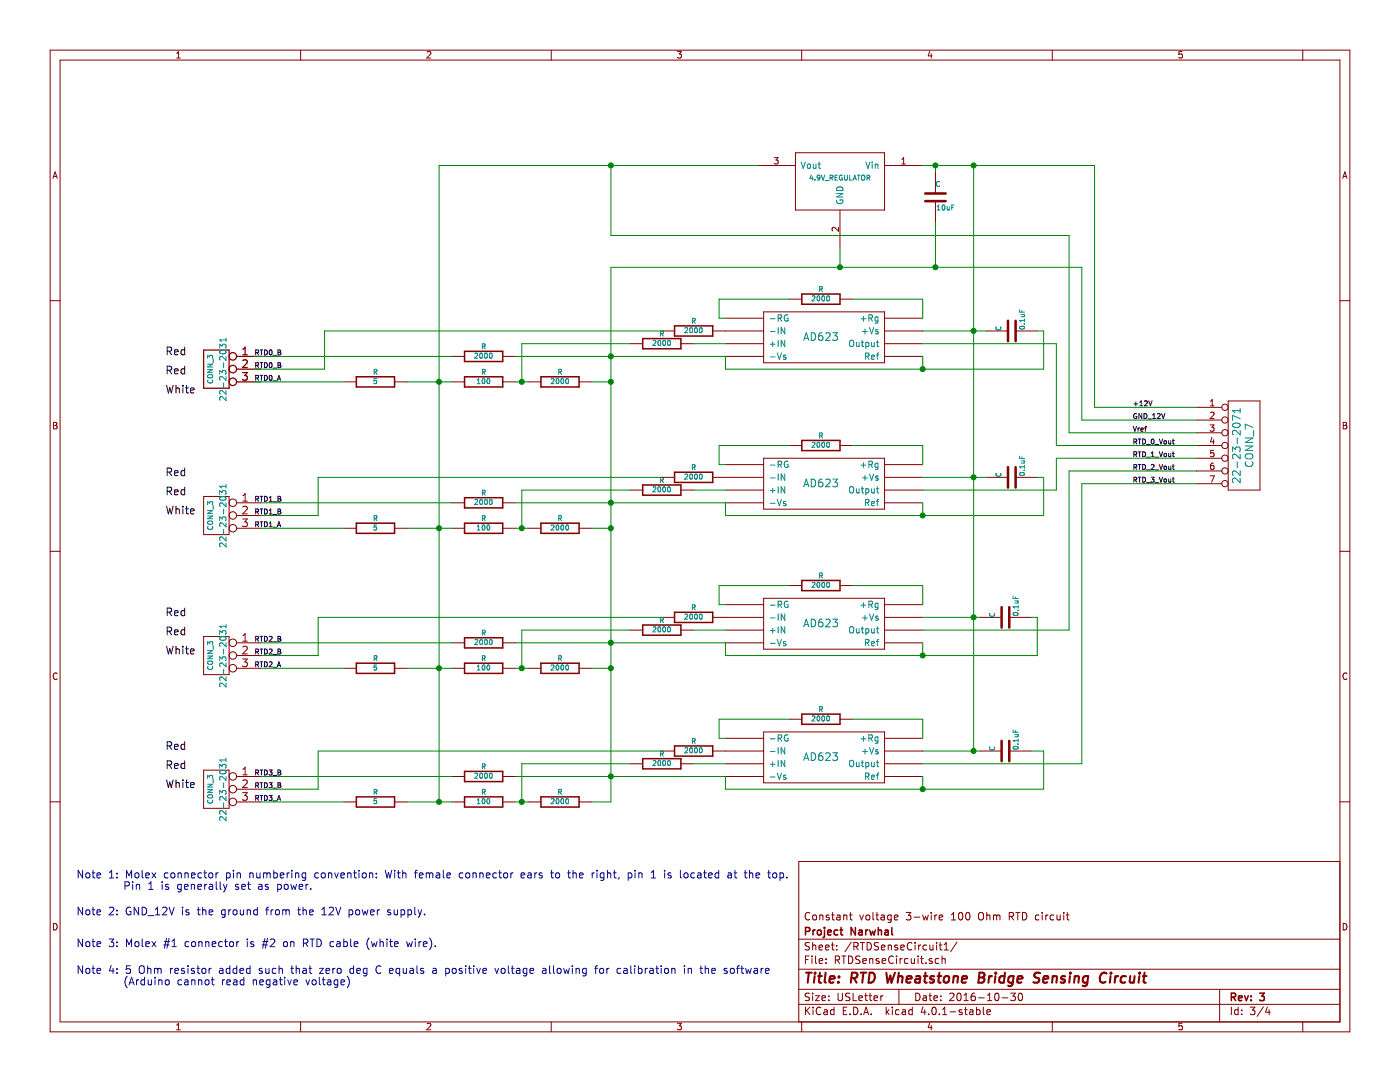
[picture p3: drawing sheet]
EESchema Schematic File Version 2
LIBS:Project_Narwhal_Electrical-rescue
LIBS:power
LIBS:device
LIBS:transistors
LIBS:conn
LIBS:linear
LIBS:regul
LIBS:74xx
LIBS:cmos4000
LIBS:adc-dac
LIBS:memory
LIBS:xilinx
LIBS:microcontrollers
LIBS:dsp
LIBS:microchip
LIBS:analog_switches
LIBS:motorola
LIBS:texas
LIBS:intel
LIBS:audio
LIBS:interface
LIBS:digital-audio
LIBS:philips
LIBS:display
LIBS:cypress
LIBS:siliconi
LIBS:opto
LIBS:atmel
LIBS:valves
LIBS:NarwhalLib
LIBS:Project_Narwhal_Electrical-cache
EELAYER 25 0
EELAYER END
$Descr USLetter 11000 8500
encoding utf-8
Sheet 3 4
Title "RTD Wheatstone Bridge Sensing Circuit"
Date "2016-10-30"
Rev "3"
Comp "Project Narwhal"
Comment1 "Constant voltage 3-wire 100 Ohm RTD circuit"
Comment2 ""
Comment3 ""
Comment4 ""
$EndDescr
$Comp
L CONN_3 22-23-2031
U 1 1
P 1700 2900
AR Path="/55E57BF5/55E5D538" Ref="22-23-2031"  Part="1" 
AR Path="/55E5C9A3/55E5D538" Ref="K?"  Part="1" 
AR Path="/55E62603/55E5D538" Ref="K"  Part="1" 
F 0 "22-23-2031" V 1650 2900 50  0000 C CNN
F 1 "CONN_3" V 1750 2900 40  0000 C CNN
F 2 "" H 1700 2900 60  0000 C CNN
F 3 "" H 1700 2900 60  0000 C CNN
	1    1700 2900
	-1   0    0    -1  
$EndComp
$Comp
L CONN_3 22-23-2031
U 1 1
P 1700 4050
AR Path="/55E57BF5/55E5D545" Ref="22-23-2031"  Part="1" 
AR Path="/55E5C9A3/55E5D545" Ref="K?"  Part="1" 
AR Path="/55E62603/55E5D545" Ref="K"  Part="1" 
F 0 "22-23-2031" V 1650 4050 50  0000 C CNN
F 1 "CONN_3" V 1750 4050 40  0000 C CNN
F 2 "" H 1700 4050 60  0000 C CNN
F 3 "" H 1700 4050 60  0000 C CNN
	1    1700 4050
	-1   0    0    -1  
$EndComp
$Comp
L CONN_3 22-23-2031
U 1 1
P 1700 5150
AR Path="/55E57BF5/55E5D54B" Ref="22-23-2031"  Part="1" 
AR Path="/55E5C9A3/55E5D54B" Ref="K?"  Part="1" 
AR Path="/55E62603/55E5D54B" Ref="K"  Part="1" 
F 0 "22-23-2031" V 1650 5150 50  0000 C CNN
F 1 "CONN_3" V 1750 5150 40  0000 C CNN
F 2 "" H 1700 5150 60  0000 C CNN
F 3 "" H 1700 5150 60  0000 C CNN
	1    1700 5150
	-1   0    0    -1  
$EndComp
$Comp
L R-RESCUE-Project_Narwhal_Electrical R
U 1 1
P 3800 3000
AR Path="/55E57BF5/55E5D562" Ref="R"  Part="1" 
AR Path="/55E5C9A3/55E5D562" Ref="R?"  Part="1" 
AR Path="/55E62603/55E5D562" Ref="R"  Part="1" 
AR Path="/55E5D562" Ref="R?"  Part="1" 
F 0 "R" V 3880 3000 40  0000 C CNN
F 1 "100" V 3807 3001 40  0000 C CNN
F 2 "~" V 3730 3000 30  0000 C CNN
F 3 "~" H 3800 3000 30  0000 C CNN
	1    3800 3000
	0    -1   -1   0   
$EndComp
$Comp
L R-RESCUE-Project_Narwhal_Electrical R
U 1 1
P 4400 3000
AR Path="/55E57BF5/55E5D56F" Ref="R"  Part="1" 
AR Path="/55E5C9A3/55E5D56F" Ref="R?"  Part="1" 
AR Path="/55E62603/55E5D56F" Ref="R"  Part="1" 
AR Path="/55E5D56F" Ref="R?"  Part="1" 
F 0 "R" V 4480 3000 40  0000 C CNN
F 1 "2000" V 4407 3001 40  0000 C CNN
F 2 "~" V 4330 3000 30  0000 C CNN
F 3 "~" H 4400 3000 30  0000 C CNN
	1    4400 3000
	0    -1   -1   0   
$EndComp
$Comp
L R-RESCUE-Project_Narwhal_Electrical R
U 1 1
P 3800 2800
AR Path="/55E57BF5/55E5D575" Ref="R"  Part="1" 
AR Path="/55E5C9A3/55E5D575" Ref="R?"  Part="1" 
AR Path="/55E62603/55E5D575" Ref="R"  Part="1" 
AR Path="/55E5D575" Ref="R?"  Part="1" 
F 0 "R" V 3880 2800 40  0000 C CNN
F 1 "2000" V 3807 2801 40  0000 C CNN
F 2 "~" V 3730 2800 30  0000 C CNN
F 3 "~" H 3800 2800 30  0000 C CNN
	1    3800 2800
	0    -1   -1   0   
$EndComp
$Comp
L R-RESCUE-Project_Narwhal_Electrical R
U 1 1
P 3800 4150
AR Path="/55E57BF5/55E5D5A4" Ref="R"  Part="1" 
AR Path="/55E5C9A3/55E5D5A4" Ref="R?"  Part="1" 
AR Path="/55E62603/55E5D5A4" Ref="R"  Part="1" 
AR Path="/55E5D5A4" Ref="R?"  Part="1" 
F 0 "R" V 3880 4150 40  0000 C CNN
F 1 "100" V 3807 4151 40  0000 C CNN
F 2 "~" V 3730 4150 30  0000 C CNN
F 3 "~" H 3800 4150 30  0000 C CNN
	1    3800 4150
	0    -1   -1   0   
$EndComp
$Comp
L R-RESCUE-Project_Narwhal_Electrical R
U 1 1
P 4400 4150
AR Path="/55E57BF5/55E5D5AA" Ref="R"  Part="1" 
AR Path="/55E5C9A3/55E5D5AA" Ref="R?"  Part="1" 
AR Path="/55E62603/55E5D5AA" Ref="R"  Part="1" 
AR Path="/55E5D5AA" Ref="R?"  Part="1" 
F 0 "R" V 4480 4150 40  0000 C CNN
F 1 "2000" V 4407 4151 40  0000 C CNN
F 2 "~" V 4330 4150 30  0000 C CNN
F 3 "~" H 4400 4150 30  0000 C CNN
	1    4400 4150
	0    -1   -1   0   
$EndComp
$Comp
L R-RESCUE-Project_Narwhal_Electrical R
U 1 1
P 3800 3950
AR Path="/55E57BF5/55E5D5B0" Ref="R"  Part="1" 
AR Path="/55E5C9A3/55E5D5B0" Ref="R?"  Part="1" 
AR Path="/55E62603/55E5D5B0" Ref="R"  Part="1" 
AR Path="/55E5D5B0" Ref="R?"  Part="1" 
F 0 "R" V 3880 3950 40  0000 C CNN
F 1 "2000" V 3807 3951 40  0000 C CNN
F 2 "~" V 3730 3950 30  0000 C CNN
F 3 "~" H 3800 3950 30  0000 C CNN
	1    3800 3950
	0    -1   -1   0   
$EndComp
$Comp
L R-RESCUE-Project_Narwhal_Electrical R
U 1 1
P 3800 5250
AR Path="/55E57BF5/55E5D5B9" Ref="R"  Part="1" 
AR Path="/55E5C9A3/55E5D5B9" Ref="R?"  Part="1" 
AR Path="/55E62603/55E5D5B9" Ref="R"  Part="1" 
AR Path="/55E5D5B9" Ref="R?"  Part="1" 
F 0 "R" V 3880 5250 40  0000 C CNN
F 1 "100" V 3807 5251 40  0000 C CNN
F 2 "~" V 3730 5250 30  0000 C CNN
F 3 "~" H 3800 5250 30  0000 C CNN
	1    3800 5250
	0    -1   -1   0   
$EndComp
$Comp
L R-RESCUE-Project_Narwhal_Electrical R
U 1 1
P 4400 5250
AR Path="/55E57BF5/55E5D5BF" Ref="R"  Part="1" 
AR Path="/55E5C9A3/55E5D5BF" Ref="R?"  Part="1" 
AR Path="/55E62603/55E5D5BF" Ref="R"  Part="1" 
AR Path="/55E5D5BF" Ref="R?"  Part="1" 
F 0 "R" V 4480 5250 40  0000 C CNN
F 1 "2000" V 4407 5251 40  0000 C CNN
F 2 "~" V 4330 5250 30  0000 C CNN
F 3 "~" H 4400 5250 30  0000 C CNN
	1    4400 5250
	0    -1   -1   0   
$EndComp
$Comp
L CONN_3 22-23-2031
U 1 1
P 1700 6200
AR Path="/55E57BF5/55E5D6DF" Ref="22-23-2031"  Part="1" 
AR Path="/55E5C9A3/55E5D6DF" Ref="K?"  Part="1" 
AR Path="/55E62603/55E5D6DF" Ref="K"  Part="1" 
F 0 "22-23-2031" V 1650 6200 50  0000 C CNN
F 1 "CONN_3" V 1750 6200 40  0000 C CNN
F 2 "" H 1700 6200 60  0000 C CNN
F 3 "" H 1700 6200 60  0000 C CNN
	1    1700 6200
	-1   0    0    -1  
$EndComp
$Comp
L R-RESCUE-Project_Narwhal_Electrical R
U 1 1
P 3800 6300
AR Path="/55E57BF5/55E5D6E5" Ref="R"  Part="1" 
AR Path="/55E5C9A3/55E5D6E5" Ref="R?"  Part="1" 
AR Path="/55E62603/55E5D6E5" Ref="R"  Part="1" 
AR Path="/55E5D6E5" Ref="R?"  Part="1" 
F 0 "R" V 3880 6300 40  0000 C CNN
F 1 "100" V 3807 6301 40  0000 C CNN
F 2 "~" V 3730 6300 30  0000 C CNN
F 3 "~" H 3800 6300 30  0000 C CNN
	1    3800 6300
	0    -1   -1   0   
$EndComp
$Comp
L R-RESCUE-Project_Narwhal_Electrical R
U 1 1
P 4400 6300
AR Path="/55E57BF5/55E5D6EB" Ref="R"  Part="1" 
AR Path="/55E5C9A3/55E5D6EB" Ref="R?"  Part="1" 
AR Path="/55E62603/55E5D6EB" Ref="R"  Part="1" 
AR Path="/55E5D6EB" Ref="R?"  Part="1" 
F 0 "R" V 4480 6300 40  0000 C CNN
F 1 "2000" V 4407 6301 40  0000 C CNN
F 2 "~" V 4330 6300 30  0000 C CNN
F 3 "~" H 4400 6300 30  0000 C CNN
	1    4400 6300
	0    -1   -1   0   
$EndComp
$Comp
L AD623 U?
U 1 1
P 6450 2650
AR Path="/55E57BF5/55E5D9AD" Ref="U?"  Part="1" 
AR Path="/55E5C9A3/55E5D9AD" Ref="U?"  Part="1" 
AR Path="/55E62603/55E5D9AD" Ref="U?"  Part="1" 
F 0 "U?" H 6450 2650 60  0001 C CNN
F 1 "AD623" H 6450 2650 60  0000 C CNN
F 2 "" H 6450 2650 60  0000 C CNN
F 3 "" H 6450 2650 60  0000 C CNN
	1    6450 2650
	1    0    0    -1  
$EndComp
$Comp
L R-RESCUE-Project_Narwhal_Electrical R
U 1 1
P 6450 2350
AR Path="/55E57BF5/55E5DAAC" Ref="R"  Part="1" 
AR Path="/55E5C9A3/55E5DAAC" Ref="R?"  Part="1" 
AR Path="/55E62603/55E5DAAC" Ref="R"  Part="1" 
AR Path="/55E5DAAC" Ref="R?"  Part="1" 
F 0 "R" V 6530 2350 40  0000 C CNN
F 1 "2000" V 6457 2351 40  0000 C CNN
F 2 "~" V 6380 2350 30  0000 C CNN
F 3 "~" H 6450 2350 30  0000 C CNN
	1    6450 2350
	0    -1   -1   0   
$EndComp
$Comp
L AD623 U?
U 1 1
P 6450 3800
AR Path="/55E57BF5/55E5DBED" Ref="U?"  Part="1" 
AR Path="/55E5C9A3/55E5DBED" Ref="U?"  Part="1" 
AR Path="/55E62603/55E5DBED" Ref="U?"  Part="1" 
F 0 "U?" H 6450 3800 60  0001 C CNN
F 1 "AD623" H 6450 3800 60  0000 C CNN
F 2 "" H 6450 3800 60  0000 C CNN
F 3 "" H 6450 3800 60  0000 C CNN
	1    6450 3800
	1    0    0    -1  
$EndComp
$Comp
L R-RESCUE-Project_Narwhal_Electrical R
U 1 1
P 6450 3500
AR Path="/55E57BF5/55E5DBF5" Ref="R"  Part="1" 
AR Path="/55E5C9A3/55E5DBF5" Ref="R?"  Part="1" 
AR Path="/55E62603/55E5DBF5" Ref="R"  Part="1" 
AR Path="/55E5DBF5" Ref="R?"  Part="1" 
F 0 "R" V 6530 3500 40  0000 C CNN
F 1 "2000" V 6457 3501 40  0000 C CNN
F 2 "~" V 6380 3500 30  0000 C CNN
F 3 "~" H 6450 3500 30  0000 C CNN
	1    6450 3500
	0    -1   -1   0   
$EndComp
$Comp
L AD623 U?
U 1 1
P 6450 4900
AR Path="/55E57BF5/55E5DC01" Ref="U?"  Part="1" 
AR Path="/55E5C9A3/55E5DC01" Ref="U?"  Part="1" 
AR Path="/55E62603/55E5DC01" Ref="U?"  Part="1" 
F 0 "U?" H 6450 4900 60  0001 C CNN
F 1 "AD623" H 6450 4900 60  0000 C CNN
F 2 "" H 6450 4900 60  0000 C CNN
F 3 "" H 6450 4900 60  0000 C CNN
	1    6450 4900
	1    0    0    -1  
$EndComp
$Comp
L R-RESCUE-Project_Narwhal_Electrical R
U 1 1
P 6450 4600
AR Path="/55E57BF5/55E5DC09" Ref="R"  Part="1" 
AR Path="/55E5C9A3/55E5DC09" Ref="R?"  Part="1" 
AR Path="/55E62603/55E5DC09" Ref="R"  Part="1" 
AR Path="/55E5DC09" Ref="R?"  Part="1" 
F 0 "R" V 6530 4600 40  0000 C CNN
F 1 "2000" V 6457 4601 40  0000 C CNN
F 2 "~" V 6380 4600 30  0000 C CNN
F 3 "~" H 6450 4600 30  0000 C CNN
	1    6450 4600
	0    -1   -1   0   
$EndComp
$Comp
L AD623 U?
U 1 1
P 6450 5950
AR Path="/55E57BF5/55E5DC15" Ref="U?"  Part="1" 
AR Path="/55E5C9A3/55E5DC15" Ref="U?"  Part="1" 
AR Path="/55E62603/55E5DC15" Ref="U?"  Part="1" 
F 0 "U?" H 6450 5950 60  0001 C CNN
F 1 "AD623" H 6450 5950 60  0000 C CNN
F 2 "" H 6450 5950 60  0000 C CNN
F 3 "" H 6450 5950 60  0000 C CNN
	1    6450 5950
	1    0    0    -1  
$EndComp
$Comp
L R-RESCUE-Project_Narwhal_Electrical R
U 1 1
P 6450 5650
AR Path="/55E57BF5/55E5DC1D" Ref="R"  Part="1" 
AR Path="/55E5C9A3/55E5DC1D" Ref="R?"  Part="1" 
AR Path="/55E62603/55E5DC1D" Ref="R"  Part="1" 
AR Path="/55E5DC1D" Ref="R?"  Part="1" 
F 0 "R" V 6530 5650 40  0000 C CNN
F 1 "2000" V 6457 5651 40  0000 C CNN
F 2 "~" V 6380 5650 30  0000 C CNN
F 3 "~" H 6450 5650 30  0000 C CNN
	1    6450 5650
	0    -1   -1   0   
$EndComp
$Comp
L 4.9V_REGULATOR U?
U 1 1
P 6600 1400
AR Path="/55E57BF5/55E5E83D" Ref="U?"  Part="1" 
AR Path="/55E5C9A3/55E5E83D" Ref="U?"  Part="1" 
AR Path="/55E62603/55E5E83D" Ref="U?"  Part="1" 
F 0 "U?" H 6600 1400 39  0001 C CNN
F 1 "4.9V_REGULATOR" H 6600 1400 39  0000 C CNN
F 2 "" H 6600 1400 60  0000 C CNN
F 3 "" H 6600 1400 60  0000 C CNN
	1    6600 1400
	-1   0    0    -1  
$EndComp
Text Label 2000 2800 0    39   ~ 0
RTD0_B
Text Label 2000 2900 0    39   ~ 0
RTD0_B
Text Label 2000 3000 0    39   ~ 0
RTD0_A
Text Label 2000 3950 0    39   ~ 0
RTD1_B
Text Label 2000 4050 0    39   ~ 0
RTD1_B
Text Label 2000 4150 0    39   ~ 0
RTD1_A
Text Label 2000 5050 0    39   ~ 0
RTD2_B
Text Label 2000 5150 0    39   ~ 0
RTD2_B
Text Label 2000 5250 0    39   ~ 0
RTD2_A
Text Label 2000 6100 0    39   ~ 0
RTD3_B
Text Label 2000 6200 0    39   ~ 0
RTD3_B
Text Label 2000 6300 0    39   ~ 0
RTD3_A
Text Label 8900 3400 0    39   ~ 0
Vref
Text Label 8900 3500 0    39   ~ 0
RTD_0_Vout
Text Label 8900 3600 0    39   ~ 0
RTD_1_Vout
Text Label 8900 3700 0    39   ~ 0
RTD_2_Vout
Text Label 8900 3800 0    39   ~ 0
RTD_3_Vout
$Comp
L CONN_7 22-23-2071
U 1 1
P 9750 3500
AR Path="/55E57BF5/561AA936" Ref="22-23-2071"  Part="1" 
AR Path="/55E62603/561AA936" Ref="P"  Part="1" 
F 0 "22-23-2071" V 9720 3500 60  0000 C CNN
F 1 "CONN_7" V 9820 3500 60  0000 C CNN
F 2 "" H 9750 3500 60  0000 C CNN
F 3 "" H 9750 3500 60  0000 C CNN
	1    9750 3500
	1    0    0    -1  
$EndComp
Text Label 8900 3300 0    39   ~ 0
GND_12V
$Comp
L R-RESCUE-Project_Narwhal_Electrical R
U 1 1
P 2950 3000
AR Path="/55E57BF5/561AB7E5" Ref="R"  Part="1" 
AR Path="/55E62603/561AB7E5" Ref="R"  Part="1" 
AR Path="/561AB7E5" Ref="R?"  Part="1" 
F 0 "R" V 3030 3000 40  0000 C CNN
F 1 "5" V 2957 3001 40  0000 C CNN
F 2 "~" V 2880 3000 30  0000 C CNN
F 3 "~" H 2950 3000 30  0000 C CNN
	1    2950 3000
	0    -1   -1   0   
$EndComp
$Comp
L R-RESCUE-Project_Narwhal_Electrical R
U 1 1
P 2950 4150
AR Path="/55E57BF5/561AB7EB" Ref="R"  Part="1" 
AR Path="/55E62603/561AB7EB" Ref="R"  Part="1" 
AR Path="/561AB7EB" Ref="R?"  Part="1" 
F 0 "R" V 3030 4150 40  0000 C CNN
F 1 "5" V 2957 4151 40  0000 C CNN
F 2 "~" V 2880 4150 30  0000 C CNN
F 3 "~" H 2950 4150 30  0000 C CNN
	1    2950 4150
	0    -1   -1   0   
$EndComp
$Comp
L R-RESCUE-Project_Narwhal_Electrical R
U 1 1
P 2950 5250
AR Path="/55E57BF5/561AB7F1" Ref="R"  Part="1" 
AR Path="/55E62603/561AB7F1" Ref="R"  Part="1" 
AR Path="/561AB7F1" Ref="R?"  Part="1" 
F 0 "R" V 3030 5250 40  0000 C CNN
F 1 "5" V 2957 5251 40  0000 C CNN
F 2 "~" V 2880 5250 30  0000 C CNN
F 3 "~" H 2950 5250 30  0000 C CNN
	1    2950 5250
	0    -1   -1   0   
$EndComp
$Comp
L R-RESCUE-Project_Narwhal_Electrical R
U 1 1
P 2950 6300
AR Path="/55E62603/561AB7F7" Ref="R"  Part="1" 
AR Path="/55E57BF5/561AB7F7" Ref="R"  Part="1" 
AR Path="/561AB7F7" Ref="R?"  Part="1" 
F 0 "R" V 3030 6300 40  0000 C CNN
F 1 "5" V 2957 6301 40  0000 C CNN
F 2 "~" V 2880 6300 30  0000 C CNN
F 3 "~" H 2950 6300 30  0000 C CNN
	1    2950 6300
	0    -1   -1   0   
$EndComp
Text Label 8900 3200 0    39   ~ 0
+12V
$Comp
L C-RESCUE-Project_Narwhal_Electrical C
U 1 1
P 7950 2600
AR Path="/55E57BF5/56403D01" Ref="C"  Part="1" 
AR Path="/55E62603/56403D01" Ref="C"  Part="1" 
AR Path="/56403D01" Ref="C"  Part="1" 
F 0 "C" H 7950 2700 40  0000 L CNN
F 1 "0.1uF" H 7956 2515 40  0000 L CNN
F 2 "~" H 7988 2450 30  0000 C CNN
F 3 "~" H 7950 2600 60  0000 C CNN
	1    7950 2600
	0    -1   -1   0   
$EndComp
$Comp
L C-RESCUE-Project_Narwhal_Electrical C
U 1 1
P 7950 3750
AR Path="/55E57BF5/56403F9B" Ref="C"  Part="1" 
AR Path="/55E62603/56403F9B" Ref="C"  Part="1" 
AR Path="/56403F9B" Ref="C?"  Part="1" 
F 0 "C" H 7950 3850 40  0000 L CNN
F 1 "0.1uF" H 7956 3665 40  0000 L CNN
F 2 "~" H 7988 3600 30  0000 C CNN
F 3 "~" H 7950 3750 60  0000 C CNN
	1    7950 3750
	0    -1   -1   0   
$EndComp
$Comp
L C-RESCUE-Project_Narwhal_Electrical C
U 1 1
P 7900 4850
AR Path="/55E57BF5/56403FA1" Ref="C"  Part="1" 
AR Path="/55E62603/56403FA1" Ref="C"  Part="1" 
AR Path="/56403FA1" Ref="C?"  Part="1" 
F 0 "C" H 7900 4950 40  0000 L CNN
F 1 "0.1uF" H 7906 4765 40  0000 L CNN
F 2 "~" H 7938 4700 30  0000 C CNN
F 3 "~" H 7900 4850 60  0000 C CNN
	1    7900 4850
	0    -1   -1   0   
$EndComp
$Comp
L C-RESCUE-Project_Narwhal_Electrical C
U 1 1
P 7900 5900
AR Path="/55E57BF5/56403FA7" Ref="C"  Part="1" 
AR Path="/55E62603/56403FA7" Ref="C"  Part="1" 
F 0 "C" H 7900 6000 40  0000 L CNN
F 1 "0.1uF" H 7906 5815 40  0000 L CNN
F 2 "~" H 7938 5750 30  0000 C CNN
F 3 "~" H 7900 5900 60  0000 C CNN
	1    7900 5900
	0    -1   -1   0   
$EndComp
$Comp
L C-RESCUE-Project_Narwhal_Electrical C
U 1 1
P 7350 1550
AR Path="/55E57BF5/57DEC465" Ref="C"  Part="1" 
AR Path="/55E62603/57DEC465" Ref="C"  Part="1" 
F 0 "C" H 7350 1650 40  0000 L CNN
F 1 "10uF" H 7356 1465 40  0000 L CNN
F 2 "~" H 7388 1400 30  0000 C CNN
F 3 "~" H 7350 1550 60  0000 C CNN
	1    7350 1550
	1    0    0    -1  
$EndComp
$Comp
L R-RESCUE-Project_Narwhal_Electrical R
U 1 1
P 5450 5900
AR Path="/55E57BF5/57DF551F" Ref="R"  Part="1" 
AR Path="/55E62603/57DF551F" Ref="R"  Part="1" 
F 0 "R" V 5530 5900 40  0000 C CNN
F 1 "2000" V 5457 5901 40  0000 C CNN
F 2 "~" V 5380 5900 30  0000 C CNN
F 3 "~" H 5450 5900 30  0000 C CNN
	1    5450 5900
	0    -1   -1   0   
$EndComp
$Comp
L R-RESCUE-Project_Narwhal_Electrical R
U 1 1
P 5200 6000
AR Path="/55E57BF5/57DF560A" Ref="R"  Part="1" 
AR Path="/55E62603/57DF560A" Ref="R"  Part="1" 
F 0 "R" V 5280 6000 40  0000 C CNN
F 1 "2000" V 5207 6001 40  0000 C CNN
F 2 "~" V 5130 6000 30  0000 C CNN
F 3 "~" H 5200 6000 30  0000 C CNN
	1    5200 6000
	0    -1   -1   0   
$EndComp
Wire Wire Line
	5700 2500 5650 2500
Wire Wire Line
	5650 2500 5650 2350
Wire Wire Line
	5650 2350 6200 2350
Wire Wire Line
	4100 3850 4950 3850
Wire Wire Line
	5700 3650 5650 3650
Wire Wire Line
	5650 3650 5650 3500
Wire Wire Line
	5650 3500 6200 3500
Wire Wire Line
	4100 4950 4950 4950
Wire Wire Line
	5700 4750 5650 4750
Wire Wire Line
	5650 4750 5650 4600
Wire Wire Line
	5650 4600 6200 4600
Wire Wire Line
	5700 5800 5650 5800
Wire Wire Line
	5650 5800 5650 5650
Wire Wire Line
	5650 5650 6200 5650
Wire Wire Line
	7250 2700 8300 2700
Wire Wire Line
	7250 4950 8400 4950
Wire Wire Line
	7250 4850 7700 4850
Connection ~ 7650 4850
Wire Wire Line
	4050 6100 5700 6100
Wire Wire Line
	7250 5050 7250 5150
Wire Wire Line
	5700 5150 8150 5150
Wire Wire Line
	5700 5050 5700 5150
Wire Wire Line
	7250 6100 7250 6200
Wire Wire Line
	5700 6200 8200 6200
Wire Wire Line
	5700 6100 5700 6200
Wire Wire Line
	7250 3950 7250 4050
Wire Wire Line
	5700 4050 8200 4050
Wire Wire Line
	5700 3950 5700 4050
Wire Wire Line
	7250 2800 7250 2900
Wire Wire Line
	5700 2900 8200 2900
Wire Wire Line
	5700 2800 5700 2900
Wire Wire Line
	4050 2800 5700 2800
Connection ~ 4800 2800
Wire Wire Line
	4050 5050 5700 5050
Connection ~ 4800 5050
Wire Wire Line
	8500 3300 9400 3300
Wire Wire Line
	4800 2100 8500 2100
Wire Wire Line
	8500 2100 8500 3300
Wire Wire Line
	8600 3200 9400 3200
Wire Wire Line
	8600 1300 8600 3200
Wire Wire Line
	7250 1300 8600 1300
Wire Wire Line
	6600 1950 6600 2100
Connection ~ 6600 2100
Wire Wire Line
	3450 1300 5950 1300
Connection ~ 7250 2900
Wire Wire Line
	4800 2100 4800 6300
Connection ~ 7250 4050
Connection ~ 7250 5150
Connection ~ 7250 6200
Wire Wire Line
	9400 3400 8400 3400
Wire Wire Line
	8400 3400 8400 1850
Wire Wire Line
	8400 1850 4800 1850
Wire Wire Line
	4800 1850 4800 1300
Connection ~ 4800 1300
Wire Wire Line
	8300 2700 8300 3500
Wire Wire Line
	8300 3500 9400 3500
Wire Wire Line
	7250 3850 8300 3850
Wire Wire Line
	8300 3850 8300 3600
Wire Wire Line
	8300 3600 9400 3600
Wire Wire Line
	8400 4950 8400 3700
Wire Wire Line
	8400 3700 9400 3700
Wire Wire Line
	7250 6000 8500 6000
Wire Wire Line
	8500 6000 8500 3800
Wire Wire Line
	8500 3800 9400 3800
Wire Wire Line
	8150 5150 8150 4850
Wire Wire Line
	8150 4850 8100 4850
Wire Wire Line
	8200 4050 8200 3750
Wire Wire Line
	8200 3750 8150 3750
Wire Wire Line
	7250 3750 7750 3750
Wire Wire Line
	8200 2900 8200 2600
Wire Wire Line
	8200 2600 8150 2600
Wire Wire Line
	7250 2600 7750 2600
Wire Wire Line
	6700 2350 7250 2350
Wire Wire Line
	7250 2350 7250 2500
Wire Wire Line
	6700 3500 7250 3500
Wire Wire Line
	7250 3500 7250 3650
Wire Wire Line
	6700 4600 7250 4600
Wire Wire Line
	7250 4600 7250 4750
Wire Wire Line
	7250 5900 7700 5900
Wire Wire Line
	8100 5900 8200 5900
Wire Wire Line
	8200 5900 8200 6200
Wire Wire Line
	7650 1300 7650 5900
Connection ~ 7650 5900
Connection ~ 7650 3750
Connection ~ 7650 2600
Connection ~ 7650 1300
Wire Wire Line
	3450 1300 3450 6300
Wire Wire Line
	6700 5650 7250 5650
Wire Wire Line
	7250 5650 7250 5800
Wire Wire Line
	7350 1350 7350 1300
Connection ~ 7350 1300
Wire Wire Line
	7350 1750 7350 2100
Connection ~ 7350 2100
Wire Wire Line
	5450 6000 5700 6000
$Comp
L R-RESCUE-Project_Narwhal_Electrical R
U 1 1
P 5450 4850
AR Path="/55E57BF5/57DF85ED" Ref="R"  Part="1" 
AR Path="/55E62603/57DF85ED" Ref="R"  Part="1" 
F 0 "R" V 5530 4850 40  0000 C CNN
F 1 "2000" V 5457 4851 40  0000 C CNN
F 2 "~" V 5380 4850 30  0000 C CNN
F 3 "~" H 5450 4850 30  0000 C CNN
	1    5450 4850
	0    -1   -1   0   
$EndComp
$Comp
L R-RESCUE-Project_Narwhal_Electrical R
U 1 1
P 5200 4950
AR Path="/55E57BF5/57DF86B6" Ref="R"  Part="1" 
AR Path="/55E62603/57DF86B6" Ref="R"  Part="1" 
F 0 "R" V 5280 4950 40  0000 C CNN
F 1 "2000" V 5207 4951 40  0000 C CNN
F 2 "~" V 5130 4950 30  0000 C CNN
F 3 "~" H 5200 4950 30  0000 C CNN
	1    5200 4950
	0    -1   -1   0   
$EndComp
$Comp
L R-RESCUE-Project_Narwhal_Electrical R
U 1 1
P 5200 3850
AR Path="/55E57BF5/57DF910E" Ref="R"  Part="1" 
AR Path="/55E62603/57DF910E" Ref="R"  Part="1" 
F 0 "R" V 5280 3850 40  0000 C CNN
F 1 "2000" V 5207 3851 40  0000 C CNN
F 2 "~" V 5130 3850 30  0000 C CNN
F 3 "~" H 5200 3850 30  0000 C CNN
	1    5200 3850
	0    -1   -1   0   
$EndComp
$Comp
L R-RESCUE-Project_Narwhal_Electrical R
U 1 1
P 5450 3750
AR Path="/55E57BF5/57DF919F" Ref="R"  Part="1" 
AR Path="/55E62603/57DF919F" Ref="R"  Part="1" 
F 0 "R" V 5530 3750 40  0000 C CNN
F 1 "2000" V 5457 3751 40  0000 C CNN
F 2 "~" V 5380 3750 30  0000 C CNN
F 3 "~" H 5450 3750 30  0000 C CNN
	1    5450 3750
	0    -1   -1   0   
$EndComp
$Comp
L R-RESCUE-Project_Narwhal_Electrical R
U 1 1
P 5200 2700
AR Path="/55E57BF5/57DF97AD" Ref="R"  Part="1" 
AR Path="/55E62603/57DF97AD" Ref="R"  Part="1" 
F 0 "R" V 5280 2700 40  0000 C CNN
F 1 "2000" V 5207 2701 40  0000 C CNN
F 2 "~" V 5130 2700 30  0000 C CNN
F 3 "~" H 5200 2700 30  0000 C CNN
	1    5200 2700
	0    -1   -1   0   
$EndComp
$Comp
L R-RESCUE-Project_Narwhal_Electrical R
U 1 1
P 5450 2600
AR Path="/55E57BF5/57DF9858" Ref="R"  Part="1" 
AR Path="/55E62603/57DF9858" Ref="R"  Part="1" 
F 0 "R" V 5530 2600 40  0000 C CNN
F 1 "2000" V 5457 2601 40  0000 C CNN
F 2 "~" V 5380 2600 30  0000 C CNN
F 3 "~" H 5450 2600 30  0000 C CNN
	1    5450 2600
	0    -1   -1   0   
$EndComp
Wire Wire Line
	5450 4950 5700 4950
Wire Wire Line
	5450 3850 5700 3850
Wire Wire Line
	5450 2700 5700 2700
Text Notes 600  7450 0    60   ~ 0
Note 3: Molex #1 connector is #2 on RTD cable (white wire).
Text Notes 600  7750 0    60   ~ 0
Note 4: 5 Ohm resistor added such that zero deg C equals a positive voltage allowing for calibration in the software\n        (Arduino cannot read negative voltage)
Text Notes 600  7000 0    60   ~ 0
Note 1: Molex connector pin numbering convention: With female connector ears to the right, pin 1 is located at the top.\n        Pin 1 is generally set as power.
Text Notes 600  7200 0    60   ~ 0
Note 2: GND_12V is the ground from the 12V power supply.
Text Label 1300 3750 0    60   ~ 0
Red
Text Label 1300 3900 0    60   ~ 0
Red
Text Label 1300 4050 0    60   ~ 0
White
Wire Wire Line
	2000 3000 2700 3000
Wire Wire Line
	4050 3000 4150 3000
Wire Wire Line
	3200 3000 3550 3000
Connection ~ 3450 3000
Wire Wire Line
	4100 3000 4100 2700
Wire Wire Line
	4100 2700 4950 2700
Connection ~ 4100 3000
Wire Wire Line
	3550 2800 2000 2800
Wire Wire Line
	4650 3000 4800 3000
Connection ~ 4800 3000
Wire Wire Line
	2000 2900 2550 2900
Wire Wire Line
	2550 2900 2550 2600
Wire Wire Line
	2550 2600 5200 2600
Text Label 1300 4850 0    60   ~ 0
Red
Text Label 1300 5000 0    60   ~ 0
Red
Text Label 1300 5150 0    60   ~ 0
White
Text Label 1300 2800 0    60   ~ 0
Red
Text Label 1300 2950 0    60   ~ 0
Red
Text Label 1300 3100 0    60   ~ 0
White
Text Label 1300 5900 0    60   ~ 0
Red
Text Label 1300 6050 0    60   ~ 0
Red
Text Label 1300 6200 0    60   ~ 0
White
$Comp
L R-RESCUE-Project_Narwhal_Electrical R
U 1 1
P 3800 5050
AR Path="/55E57BF5/55E5D5C5" Ref="R"  Part="1" 
AR Path="/55E5C9A3/55E5D5C5" Ref="R?"  Part="1" 
AR Path="/55E62603/55E5D5C5" Ref="R"  Part="1" 
AR Path="/55E5D5C5" Ref="R?"  Part="1" 
F 0 "R" V 3880 5050 40  0000 C CNN
F 1 "2000" V 3807 5051 40  0000 C CNN
F 2 "~" V 3730 5050 30  0000 C CNN
F 3 "~" H 3800 5050 30  0000 C CNN
	1    3800 5050
	0    -1   -1   0   
$EndComp
$Comp
L R-RESCUE-Project_Narwhal_Electrical R
U 1 1
P 3800 6100
F 0 "R" V 3880 6100 40  0000 C CNN
F 1 "2000" V 3807 6101 40  0000 C CNN
F 2 "~" V 3730 6100 30  0000 C CNN
F 3 "~" H 3800 6100 30  0000 C CNN
	1    3800 6100
	0    -1   -1   0   
$EndComp
Wire Wire Line
	2050 4150 2700 4150
Wire Wire Line
	3200 4150 3550 4150
Connection ~ 3450 4150
Wire Wire Line
	4050 4150 4150 4150
Wire Wire Line
	4650 4150 4800 4150
Connection ~ 4800 4150
Wire Wire Line
	4050 3950 5700 3950
Connection ~ 4800 3950
Wire Wire Line
	3550 3950 2050 3950
Wire Wire Line
	2050 4050 2500 4050
Wire Wire Line
	2500 4050 2500 3750
Wire Wire Line
	2500 3750 5200 3750
Wire Wire Line
	4100 4150 4100 3850
Connection ~ 4100 4150
Wire Wire Line
	2050 5250 2700 5250
Wire Wire Line
	3200 5250 3550 5250
Connection ~ 3450 5250
Wire Wire Line
	4050 5250 4150 5250
Wire Wire Line
	4650 5250 4800 5250
Connection ~ 4800 5250
Wire Wire Line
	4100 5250 4100 4950
Connection ~ 4100 5250
Wire Wire Line
	2050 5050 3550 5050
Wire Wire Line
	2050 5150 2500 5150
Wire Wire Line
	2500 5150 2500 4850
Wire Wire Line
	2500 4850 5200 4850
Wire Wire Line
	2050 6300 2700 6300
Wire Wire Line
	3200 6300 3550 6300
Wire Wire Line
	4050 6300 4150 6300
Wire Wire Line
	4800 6300 4650 6300
Connection ~ 4800 6100
Connection ~ 3450 6300
Wire Wire Line
	2050 6200 2500 6200
Wire Wire Line
	2500 6200 2500 5900
Wire Wire Line
	2500 5900 5200 5900
Wire Wire Line
	4100 6300 4100 6000
Wire Wire Line
	4100 6000 4950 6000
Connection ~ 4100 6300
Wire Wire Line
	2050 6100 3550 6100
$EndSCHEMATC
